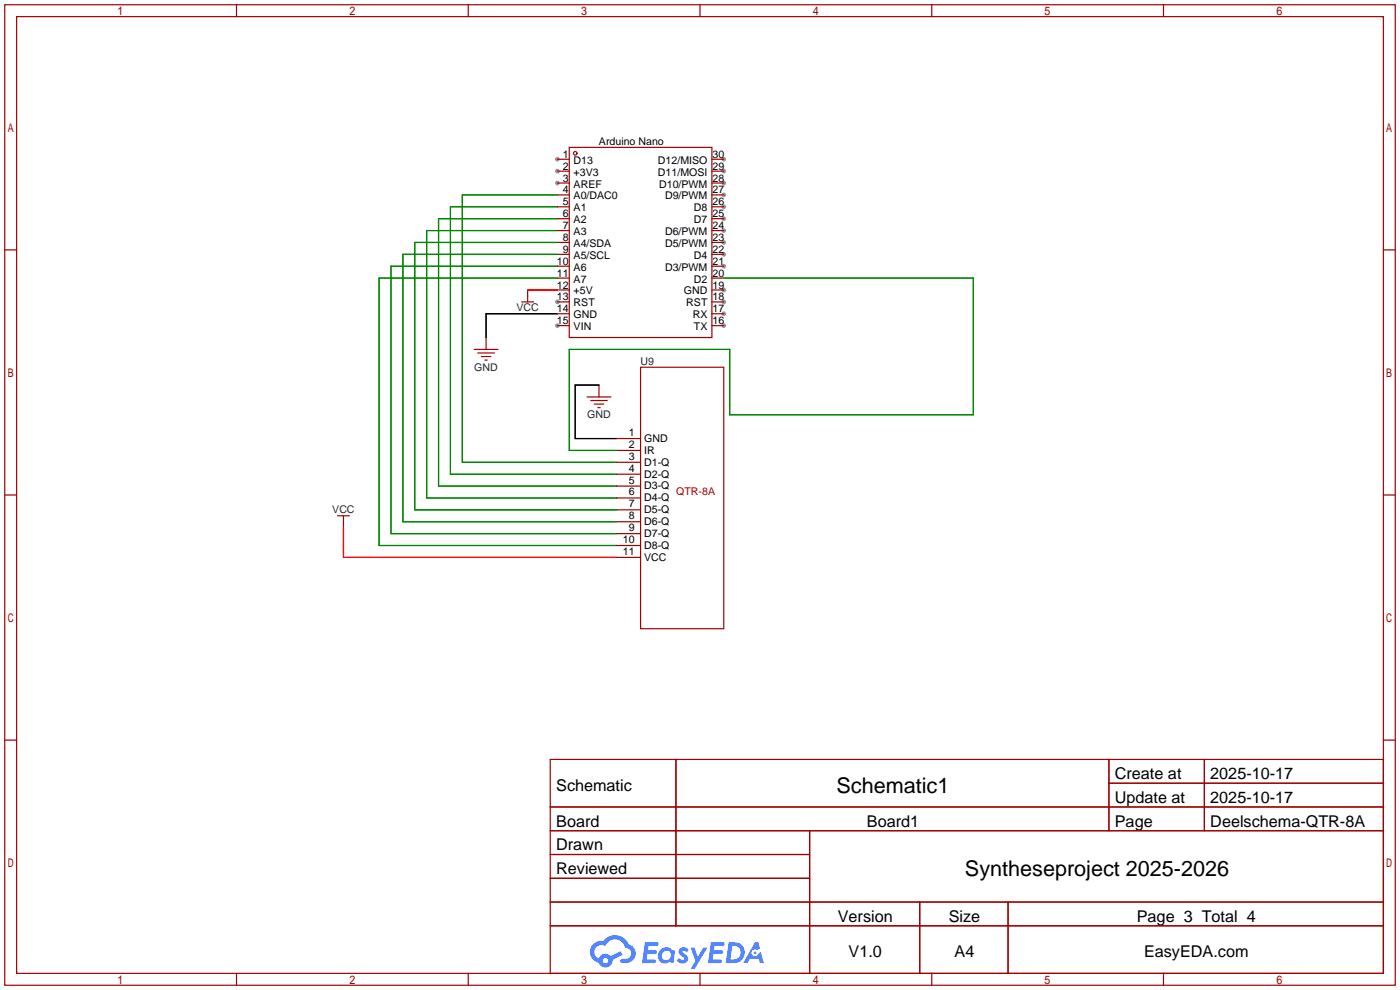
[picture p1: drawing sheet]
<svg xmlns="http://www.w3.org/2000/svg" width="299mm" height="212mm" viewBox="0 0 299 212" stroke-linecap="round" stroke-linejoin="round" font-family="sans-serif">
<g fill="#999">
<circle cx="119.1" cy="34" r=".51"/>
<circle cx="119.1" cy="36.6" r=".51"/>
<circle cx="119.1" cy="39.1" r=".51"/>
<circle cx="119.1" cy="64.5" r=".51"/>
<circle cx="119.1" cy="69.6" r=".51"/>
<circle cx="154.7" cy="69.6" r=".51"/>
<circle cx="154.7" cy="67.1" r=".51"/>
<circle cx="154.7" cy="64.5" r=".51"/>
<circle cx="154.7" cy="62" r=".51"/>
<circle cx="154.7" cy="56.9" r=".51"/>
<circle cx="154.7" cy="54.4" r=".51"/>
<circle cx="154.7" cy="51.8" r=".51"/>
<circle cx="154.7" cy="49.3" r=".51"/>
<circle cx="154.7" cy="46.7" r=".51"/>
<circle cx="154.7" cy="44.2" r=".51"/>
<circle cx="154.7" cy="41.7" r=".51"/>
<circle cx="154.7" cy="39.1" r=".51"/>
<circle cx="154.7" cy="36.6" r=".51"/>
<circle cx="154.7" cy="34" r=".51"/>
</g>
<g fill="none" stroke="#a10000" stroke-width=".25">
<path d="M1 1h297.2v209.6h-297.2zM3.6 3.6h292.1v204.4h-292.1zM50.5 1v2.6M100.1 1v2.6M149.6 1v2.6M199.1 1v2.6M248.7 1v2.6M1 53.4h2.6M295.7 53.4h2.5M1 105.8h2.6M295.7 105.8h2.5M1 158.2h2.6"/>
<path d="M295.7 158.2h2.5M117.6 162.3h178.1v45.7h-178.1zM117.6 172.5h178.1M117.6 177.5h178.1M144.5 162.3v35.6M173 177.5v30.5M237 162.3v15.2M237 167.4h58.7M257.4 162.3v15.2M117.6 182.6h55.4M117.6 192.8h178.1M117.6 187.7h55.4"/>
<path d="M117.6 197.9h178.1M196.6 192.8v15.2M215.4 192.8v15.2M50.5 208v2.6M100.1 208v2.6M149.6 208v2.6M199.1 208v2.6M248.7 208v2.6"/>
</g>
<g fill="#5487ff">
<path d="M145.3 202.7a1.3 1.3 0 0 1 1.9 .3l-.4 .6a.54 .54 0 0 0-.9-.2l.1 .2a1.34 1.34 0 0 1 .9 1.8 1.47 1.47 0 0 1-2.3-.1l.5-.6 .8 .5a.31 .31 0 0 0 .4-.3 .31 .31 0 0 0-.3-.4 1.12 1.12 0 0 1-.7-1.8z"/>
<path d="M147.6 202.5h.9l.6 2 1.2-2h.9l-2.7 4.6h-.9l1-1.7z"/>
<path d="M137.8 201.4h1.7a1.31 1.31 0 0 1 1.2 .2 .4 .4 0 0 1-.3 .5l-1.8 .1-.1 .9h1.6a.4 .4 0 0 1 .4 .4 .4 .4 0 0 1-.5 .4h-1.6l-.2 1.2h1.4a.46 .46 0 0 1 .5 0 .46 .46 0 0 1 .1 .5l-.4 .2h-2.6z"/>
<path d="M151.9 201.4h1.7a1.32 1.32 0 0 1 1.2 .2 .39 .39 0 0 1-.3 .5l-1.8 .1-.1 .9h1.6a.4 .4 0 0 1 .4 .4 .4 .4 0 0 1-.4 .4h-1.7l-.2 1.2h1.4a.46 .46 0 0 1 .5 0 .46 .46 0 0 1 .1 .5l-.4 .2h-2.6z"/>
<path d="M161.3 201.4h.8l.3 1.3-.6 .4a.75 .75 0 0 0-1.1 .3 .75 .75 0 0 0 .5 1 .75 .75 0 0 0 .9-.7l.5-.2 .6 2.3h-.8l-.3-.9h-1.8l-.5 .9h-1z"/>
<path d="M155.7 201.4l-.6 4.4h1.5a2.27 2.27 0 0 0 2.6-2.2 2.27 2.27 0 0 0-2.7-2.2zM156.5 202.1a1.5 1.5 0 0 1 1.8 1.6 1.5 1.5 0 0 1-1.9 1.4h-.3z"/>
<path d="M141.2 203a1.6 1.6 0 0 0-.3 2.3 1.6 1.6 0 0 0 2.3 .2l.7 .3 .3-2.4-.1-.3-.5-.1a1.58 1.58 0 0 0-2.4 0zM141.8 203.5a.98 .98 0 0 1 1.6 .4 .98 .98 0 0 1-1.1 1.3 .94 .94 0 0 1-.9-.7 .94 .94 0 0 1 .4-1z"/>
<path d="M126.8 201.8a2.37 2.37 0 0 0 1.1 4 1.54 1.54 0 0 0 1.8 1 1.54 1.54 0 0 0 1.2-1.6l2.2-1.1-.5-.8-2 1a1.57 1.57 0 0 0-2.7 .5 1.5 1.5 0 0 1-.7-2.1 1.5 1.5 0 0 1 2.2-.5 2.23 2.23 0 0 1 2.3-1.4 2.23 2.23 0 0 1 2 1.8 1.16 1.16 0 0 1 1.2 1.1 1.16 1.16 0 0 1-1.1 1.2h-.7a.47 .47 0 0 0-.5 .4 .47 .47 0 0 0 .4 .5 2.17 2.17 0 0 0 2.5-.9 2.17 2.17 0 0 0-.3-2.7l-.8-.4a3.2 3.2 0 0 0-5.5-.7l-1.1 .1zM128.8 205.3a.6 .6 0 0 1 1.2 0 .6 .6 0 0 1-1.2 0z"/>
<circle cx="161.4" cy="203.6" r=".28"/>
</g>
<g fill="none" stroke="#a10000" stroke-width=".25">
<path d="M119.1 34h2.6M119.1 36.6h2.6M119.1 39.1h2.6M121.7 31.5h30.4v40.6h-30.4zM152.1 34h2.6M152.1 36.6h2.6M152.1 39.1h2.6M119.1 41.7h2.6M119.1 44.2h2.6M119.1 46.7h2.6M119.1 49.3h2.6M119.1 51.8h2.6"/>
<path d="M119.1 54.4h2.6M119.1 56.9h2.6M119.1 59.4h2.6M152.1 41.7h2.6M152.1 44.2h2.6M152.1 46.7h2.6M152.1 49.3h2.6M152.1 51.8h2.6M152.1 54.4h2.6M152.1 56.9h2.6M152.1 59.4h2.6M101.3 74.7h5.1"/>
<path d="M102.1 75.4h3.6M102.9 76.2h2M103.6 77h.5M103.9 72.1v2.6M111.5 64.5h2.5M112.8 62v2.5M119.1 64.5h2.6M119.1 62h2.6M119.1 67.1h2.6M119.1 69.6h2.6M136.9 78.5h17.8v55.9h-17.8zM152.1 64.5h2.6"/>
<path d="M152.1 62h2.6M152.1 67.1h2.6M152.1 69.6h2.6M125.5 84.8h5.1M126.2 85.6h3.6M127 86.4h2M127.8 87.1h.5M128 82.3v2.5M131.8 98.8h5.1M131.8 96.3h5.1M131.8 93.7h5.1M72.1 110.2h2.6"/>
<path d="M73.4 110.2v2.6M131.8 119.1h5.1M131.8 116.6h5.1M131.8 114h5.1M131.8 111.5h5.1M131.8 109h5.1M131.8 106.4h5.1M131.8 103.9h5.1M131.8 101.3h5.1"/>
<circle cx="122.9" cy="32.8" r=".38"/>
</g>
<path d="M119.1 67.1h-15.2v5M128 82.3h-5.1v11.4h8.9" fill="none" stroke="#000" stroke-width=".25"/>
<path d="M112.8 62h6.3M73.4 112.8v6.3h58.4" fill="none" stroke="#f00" stroke-width=".25"/>
<path d="M119.1 49.3h-27.9v57.1h40.6M119.1 46.7h-25.4v57.2h38.1M119.1 44.2h-22.8v57.1h35.5M119.1 41.7h-20.3v57.1h33M119.1 56.9h-35.5v57.1h48.2M119.1 59.4h-38.1v57.2h50.8M119.1 54.4h-33v57.1h45.7M119.1 51.8h-30.5v57.2h43.2M154.7 59.4h53.3v29.2h-52v-13.9h-34.3v21.6h10.1" fill="none" stroke="#008700" stroke-width=".25"/>
<g font-size="4.6">
<text x="178.8" y="169.4">Schematic1</text>
<text x="206.2" y="187.2">Syntheseproject 2025-2026</text>
</g>
<g font-size="3.5">
<text x="238.3" y="166.5">Create at</text>
<text x="258.7" y="166.5">2025-10-17</text>
<text x="118.9" y="169.1">Schematic</text>
<text x="238.3" y="171.6">Update at</text>
<text x="258.7" y="171.6">2025-10-17</text>
<text x="118.9" y="176.7">Board</text>
<text x="185.3" y="176.7">Board1</text>
<text x="238.3" y="176.7">Page</text>
<text x="258.7" y="176.7">Deelschema-QTR-8A</text>
<text x="118.9" y="181.8">Drawn</text>
<text x="118.9" y="186.8">Reviewed</text>
<text x="179.1" y="197">Version</text>
<text x="202.8" y="197">Size</text>
<text x="243" y="197">Page 3 Total 4</text>
<text x="181.4" y="204.6">V1.0</text>
<text x="204" y="204.6">A4</text>
<text x="244.5" y="204.6">EasyEDA.com</text>
</g>
<g font-size="2.3">
<text x="120.3" y="33.7">1</text>
<text x="122.6" y="35">D13</text>
<text x="128" y="31">Arduino Nano</text>
<text x="140.6" y="35">D12/MISO</text>
<text x="152.3" y="33.7">30</text>
<text x="120.3" y="36.3">2</text>
<text x="120.3" y="38.8">3</text>
<text x="120.3" y="41.3">4</text>
<text x="122.6" y="37.5">+3V3</text>
<text x="122.6" y="40.1">AREF</text>
<text x="140.6" y="37.5">D11/MOSI</text>
<text x="140.9" y="40.1">D10/PWM</text>
<text x="152.3" y="41.3">27</text>
<text x="152.3" y="38.8">28</text>
<text x="152.3" y="36.3">29</text>
<text x="120.3" y="43.9">5</text>
<text x="120.3" y="46.4">6</text>
<text x="122.6" y="42.6">A0/DAC0</text>
<text x="122.6" y="45.2">A1</text>
<text x="122.6" y="47.7">A2</text>
<text x="142.1" y="42.6">D9/PWM</text>
<text x="148.3" y="47.7">D7</text>
<text x="148.3" y="45.2">D8</text>
<text x="152.3" y="46.4">25</text>
<text x="152.3" y="43.9">26</text>
<text x="120.3" y="49">7</text>
<text x="120.3" y="51.5">8</text>
<text x="122.6" y="50.2">A3</text>
<text x="122.6" y="52.8">A4/SDA</text>
<text x="142.1" y="52.8">D5/PWM</text>
<text x="142.1" y="50.2">D6/PWM</text>
<text x="152.3" y="51.5">23</text>
<text x="152.3" y="49">24</text>
<text x="119" y="56.6">10</text>
<text x="119" y="59.1">11</text>
<text x="120.3" y="54">9</text>
<text x="122.6" y="55.3">A5/SCL</text>
<text x="122.6" y="57.9">A6</text>
<text x="142.1" y="57.9">D3/PWM</text>
<text x="148.3" y="55.3">D4</text>
<text x="152.3" y="59.1">20</text>
<text x="152.3" y="56.6">21</text>
<text x="152.3" y="54">22</text>
<text x="119" y="61.7">12</text>
<text x="119" y="64.2">13</text>
<text x="122.6" y="60.4">A7</text>
<text x="122.6" y="62.9">+5V</text>
<text x="122.6" y="65.5">RST</text>
<text x="146.2" y="62.9">GND</text>
<text x="146.7" y="65.5">RST</text>
<text x="148.3" y="60.4">D2</text>
<text x="152.3" y="64.2">18</text>
<text x="152.3" y="61.7">19</text>
<text x="119" y="66.7">14</text>
<text x="119" y="69.3">15</text>
<text x="122.6" y="68">GND</text>
<text x="122.6" y="70.6">VIN</text>
<text x="148.1" y="68">RX</text>
<text x="148.3" y="70.6">TX</text>
<text x="152.3" y="69.3">16</text>
<text x="152.3" y="66.7">17</text>
<text x="134.4" y="95.7">2</text>
<text x="134.4" y="93.2">1</text>
<text x="137.7" y="94.5">GND</text>
<text x="134.4" y="100.8">4</text>
<text x="134.4" y="98.3">3</text>
<text x="137.7" y="99.5">D1-Q</text>
<text x="137.7" y="97">IR</text>
<text x="134.4" y="105.9">6</text>
<text x="134.4" y="103.3">5</text>
<text x="137.7" y="107.2">D4-Q</text>
<text x="137.7" y="104.6">D3-Q</text>
<text x="137.7" y="102.1">D2-Q</text>
<text x="134.4" y="113.5">9</text>
<text x="134.4" y="111">8</text>
<text x="134.4" y="108.4">7</text>
<text x="137.7" y="112.2">D6-Q</text>
<text x="137.7" y="109.7">D5-Q</text>
<text x="133.1" y="118.6">11</text>
<text x="133.1" y="116">10</text>
<text x="137.7" y="119.9">VCC</text>
<text x="137.7" y="117.3">D8-Q</text>
<text x="137.7" y="114.8">D7-Q</text>
</g>
<g font-size="2.3" fill="#000080">
<text x="110.4" y="66.5">VCC</text>
<text x="136.9" y="77.9">U9</text>
<text x="101.4" y="79.2">GND</text>
<text x="125.5" y="89.4">GND</text>
<text x="71" y="109.7">VCC</text>
</g>
<text font-size="2.3" fill="#a00000" x="144.5" y="105.9">QTR-8A</text>
</svg>
